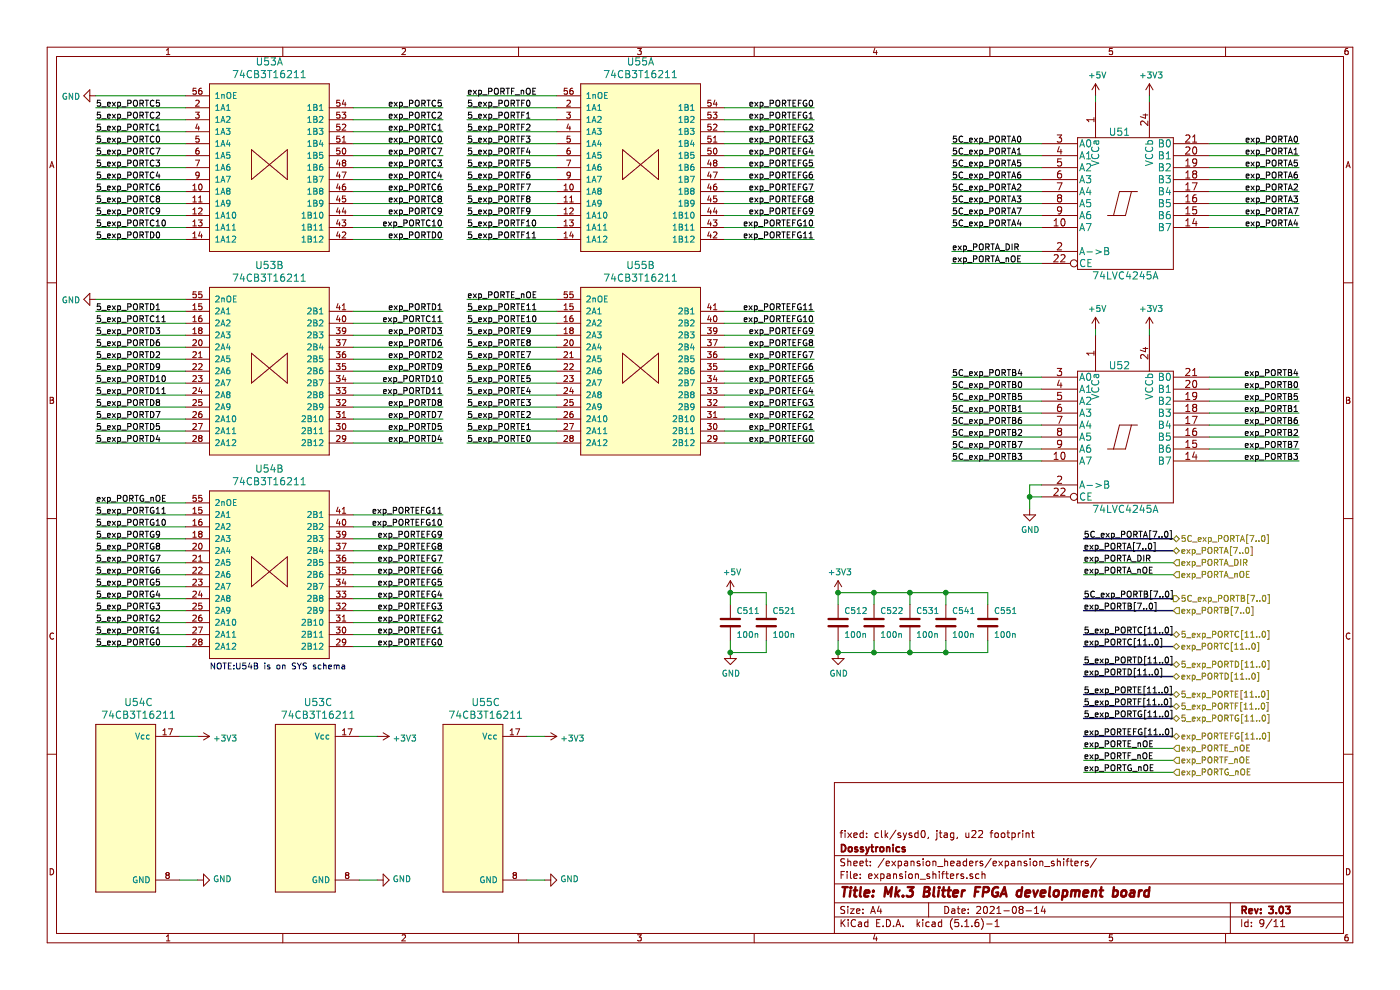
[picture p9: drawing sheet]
EESchema Schematic File Version 4
EELAYER 30 0
EELAYER END
$Descr A4 11693 8268
encoding utf-8
Sheet 9 11
Title "Mk.3 Blitter FPGA development board"
Date "2021-08-14"
Rev "3.03"
Comp "Dossytronics"
Comment1 "fixed: clk/sysd0, jtag, u22 footprint"
Comment2 ""
Comment3 ""
Comment4 ""
$EndDescr
$Comp
L 74lvc4245:74LVC4245A U51
U 1 1
P 9400 1700
F 0 "U51" H 9350 2300 60  0000 C CNN
F 1 "74LVC4245A" H 9400 1100 60  0000 C CNN
F 2 "Housings_SSOP:TSSOP-24_4.4x7.8mm_Pitch0.65mm" H 9400 1700 60  0001 C CNN
F 3 "" H 9400 1700 60  0000 C CNN
	1    9400 1700
	1    0    0    -1  
$EndComp
Wire Wire Line
	7950 1200 8700 1200
Wire Wire Line
	7950 1300 8700 1300
Wire Wire Line
	7950 1600 8700 1600
Wire Wire Line
	7950 1700 8700 1700
Wire Wire Line
	7950 1900 8700 1900
Wire Wire Line
	7950 1400 8700 1400
Wire Wire Line
	7950 1500 8700 1500
Wire Wire Line
	7950 1800 8700 1800
Text Label 7950 1200 0    50   ~ 0
5C_exp_PORTA0
Text Label 7950 1300 0    50   ~ 0
5C_exp_PORTA1
Text Label 7950 1600 0    50   ~ 0
5C_exp_PORTA2
Text Label 7950 1700 0    50   ~ 0
5C_exp_PORTA3
Text Label 7950 1900 0    50   ~ 0
5C_exp_PORTA4
Text Label 7950 1400 0    50   ~ 0
5C_exp_PORTA5
Text Label 7950 1500 0    50   ~ 0
5C_exp_PORTA6
Text Label 7950 1800 0    50   ~ 0
5C_exp_PORTA7
Wire Wire Line
	10850 1200 10100 1200
Wire Wire Line
	10850 1300 10100 1300
Wire Wire Line
	10850 1600 10100 1600
Wire Wire Line
	10850 1700 10100 1700
Wire Wire Line
	10850 1900 10100 1900
Wire Wire Line
	10850 1400 10100 1400
Wire Wire Line
	10850 1500 10100 1500
Wire Wire Line
	10850 1800 10100 1800
Text Label 10850 1200 2    50   ~ 0
exp_PORTA0
Text Label 10850 1300 2    50   ~ 0
exp_PORTA1
Text Label 10850 1600 2    50   ~ 0
exp_PORTA2
Text Label 10850 1700 2    50   ~ 0
exp_PORTA3
Text Label 10850 1900 2    50   ~ 0
exp_PORTA4
Text Label 10850 1400 2    50   ~ 0
exp_PORTA5
Text Label 10850 1500 2    50   ~ 0
exp_PORTA6
Text Label 10850 1800 2    50   ~ 0
exp_PORTA7
Wire Wire Line
	7950 2100 8700 2100
Wire Wire Line
	7950 2200 8700 2200
Text Label 7950 2100 0    50   ~ 0
exp_PORTA_DIR
Text Label 7950 2200 0    50   ~ 0
exp_PORTA_nOE
$Comp
L power:+5V #PWR0166
U 1 1
P 9150 800
F 0 "#PWR0166" H 9150 650 50  0001 C CNN
F 1 "+5V" H 9165 973 50  0000 C CNN
F 2 "" H 9150 800 50  0001 C CNN
F 3 "" H 9150 800 50  0001 C CNN
	1    9150 800 
	1    0    0    -1  
$EndComp
Wire Wire Line
	9150 850  9150 800 
Wire Wire Line
	9600 850  9600 800 
$Comp
L 74lvc4245:74LVC4245A U52
U 1 1
P 9400 3650
F 0 "U52" H 9350 4250 60  0000 C CNN
F 1 "74LVC4245A" H 9400 3050 60  0000 C CNN
F 2 "Housings_SSOP:TSSOP-24_4.4x7.8mm_Pitch0.65mm" H 9400 3650 60  0001 C CNN
F 3 "" H 9400 3650 60  0000 C CNN
	1    9400 3650
	1    0    0    -1  
$EndComp
Wire Wire Line
	7950 3250 8700 3250
Wire Wire Line
	7950 3450 8700 3450
Wire Wire Line
	7950 3650 8700 3650
Wire Wire Line
	7950 3850 8700 3850
Wire Wire Line
	7950 3150 8700 3150
Wire Wire Line
	7950 3350 8700 3350
Wire Wire Line
	7950 3550 8700 3550
Wire Wire Line
	7950 3750 8700 3750
Text Label 7950 3250 0    50   ~ 0
5C_exp_PORTB0
Text Label 7950 3450 0    50   ~ 0
5C_exp_PORTB1
Text Label 7950 3650 0    50   ~ 0
5C_exp_PORTB2
Text Label 7950 3850 0    50   ~ 0
5C_exp_PORTB3
Text Label 7950 3150 0    50   ~ 0
5C_exp_PORTB4
Text Label 7950 3350 0    50   ~ 0
5C_exp_PORTB5
Text Label 7950 3550 0    50   ~ 0
5C_exp_PORTB6
Text Label 7950 3750 0    50   ~ 0
5C_exp_PORTB7
Wire Wire Line
	10850 3250 10100 3250
Wire Wire Line
	10850 3450 10100 3450
Wire Wire Line
	10850 3650 10100 3650
Wire Wire Line
	10850 3850 10100 3850
Wire Wire Line
	10850 3150 10100 3150
Wire Wire Line
	10850 3350 10100 3350
Wire Wire Line
	10850 3550 10100 3550
Wire Wire Line
	10850 3750 10100 3750
Text Label 10850 3250 2    50   ~ 0
exp_PORTB0
Text Label 10850 3450 2    50   ~ 0
exp_PORTB1
Text Label 10850 3650 2    50   ~ 0
exp_PORTB2
Text Label 10850 3850 2    50   ~ 0
exp_PORTB3
Text Label 10850 3150 2    50   ~ 0
exp_PORTB4
Text Label 10850 3350 2    50   ~ 0
exp_PORTB5
Text Label 10850 3550 2    50   ~ 0
exp_PORTB6
Text Label 10850 3750 2    50   ~ 0
exp_PORTB7
$Comp
L power:+5V #PWR0168
U 1 1
P 9150 2750
F 0 "#PWR0168" H 9150 2600 50  0001 C CNN
F 1 "+5V" H 9165 2923 50  0000 C CNN
F 2 "" H 9150 2750 50  0001 C CNN
F 3 "" H 9150 2750 50  0001 C CNN
	1    9150 2750
	1    0    0    -1  
$EndComp
Wire Wire Line
	9150 2800 9150 2750
Wire Wire Line
	9600 2800 9600 2750
$Comp
L 74cb3t16211:74CB3T16211 U53
U 1 1
P 2250 2400
F 0 "U53" H 2250 4287 60  0000 C CNN
F 1 "74CB3T16211" H 2250 4181 60  0000 C CNN
F 2 "Housings_SSOP:TSSOP-56_6.1x14mm_Pitch0.5mm" H 2250 2400 60  0001 C CNN
F 3 "" H 2250 2400 60  0001 C CNN
	1    2250 2400
	1    0    0    -1  
$EndComp
$Comp
L 74cb3t16211:74CB3T16211 U53
U 2 1
P 2250 4100
F 0 "U53" H 2250 5987 60  0000 C CNN
F 1 "74CB3T16211" H 2250 5881 60  0000 C CNN
F 2 "Housings_SSOP:TSSOP-56_6.1x14mm_Pitch0.5mm" H 2250 4100 60  0001 C CNN
F 3 "" H 2250 4100 60  0001 C CNN
	2    2250 4100
	1    0    0    -1  
$EndComp
$Comp
L 74cb3t16211:74CB3T16211 U53
U 3 1
P 2550 7750
F 0 "U53" H 2442 9637 60  0000 C CNN
F 1 "74CB3T16211" H 2442 9531 60  0000 C CNN
F 2 "Housings_SSOP:TSSOP-56_6.1x14mm_Pitch0.5mm" H 2550 7750 60  0001 C CNN
F 3 "" H 2550 7750 60  0001 C CNN
	3    2550 7750
	-1   0    0    -1  
$EndComp
$Comp
L 74cb3t16211:74CB3T16211 U54
U 2 1
P 2250 5800
F 0 "U54" H 2250 7687 60  0000 C CNN
F 1 "74CB3T16211" H 2250 7581 60  0000 C CNN
F 2 "Housings_SSOP:TSSOP-56_6.1x14mm_Pitch0.5mm" H 2250 5800 60  0001 C CNN
F 3 "" H 2250 5800 60  0001 C CNN
	2    2250 5800
	1    0    0    -1  
$EndComp
$Comp
L 74cb3t16211:74CB3T16211 U54
U 3 1
P 1050 7750
F 0 "U54" H 942 9637 60  0000 C CNN
F 1 "74CB3T16211" H 942 9531 60  0000 C CNN
F 2 "Housings_SSOP:TSSOP-56_6.1x14mm_Pitch0.5mm" H 1050 7750 60  0001 C CNN
F 3 "" H 1050 7750 60  0001 C CNN
	3    1050 7750
	-1   0    0    -1  
$EndComp
Wire Wire Line
	800  900  1550 900 
Wire Wire Line
	800  1000 1550 1000
Wire Wire Line
	800  1100 1550 1100
Wire Wire Line
	800  1200 1550 1200
Wire Wire Line
	800  1300 1550 1300
Wire Wire Line
	800  1400 1550 1400
Wire Wire Line
	800  1500 1550 1500
Wire Wire Line
	800  1600 1550 1600
Text Label 800  1200 0    50   ~ 0
5_exp_PORTC0
Text Label 800  1100 0    50   ~ 0
5_exp_PORTC1
Text Label 800  1000 0    50   ~ 0
5_exp_PORTC2
Text Label 800  1400 0    50   ~ 0
5_exp_PORTC3
Text Label 800  1500 0    50   ~ 0
5_exp_PORTC4
Text Label 800  900  0    50   ~ 0
5_exp_PORTC5
Text Label 800  1600 0    50   ~ 0
5_exp_PORTC6
Text Label 800  1300 0    50   ~ 0
5_exp_PORTC7
Wire Wire Line
	800  1700 1550 1700
Wire Wire Line
	800  1800 1550 1800
Wire Wire Line
	800  1900 1550 1900
Wire Wire Line
	800  2000 1550 2000
Text Label 800  1700 0    50   ~ 0
5_exp_PORTC8
Text Label 800  1800 0    50   ~ 0
5_exp_PORTC9
Text Label 800  1900 0    50   ~ 0
5_exp_PORTC10
Text Label 800  2700 0    50   ~ 0
5_exp_PORTC11
Wire Wire Line
	800  800  1550 800 
Wire Wire Line
	3700 900  2950 900 
Wire Wire Line
	3700 1000 2950 1000
Wire Wire Line
	3700 1100 2950 1100
Wire Wire Line
	3700 1200 2950 1200
Wire Wire Line
	3700 1300 2950 1300
Wire Wire Line
	3700 1400 2950 1400
Wire Wire Line
	3700 1500 2950 1500
Wire Wire Line
	3700 1600 2950 1600
Text Label 3700 1200 2    50   ~ 0
exp_PORTC0
Text Label 3700 1100 2    50   ~ 0
exp_PORTC1
Text Label 3700 1000 2    50   ~ 0
exp_PORTC2
Text Label 3700 1400 2    50   ~ 0
exp_PORTC3
Text Label 3700 1500 2    50   ~ 0
exp_PORTC4
Text Label 3700 900  2    50   ~ 0
exp_PORTC5
Text Label 3700 1600 2    50   ~ 0
exp_PORTC6
Text Label 3700 1300 2    50   ~ 0
exp_PORTC7
Wire Wire Line
	3700 1700 2950 1700
Wire Wire Line
	3700 1800 2950 1800
Wire Wire Line
	3700 1900 2950 1900
Wire Wire Line
	3700 2000 2950 2000
Text Label 3700 1700 2    50   ~ 0
exp_PORTC8
Text Label 3700 1800 2    50   ~ 0
exp_PORTC9
Text Label 3700 1900 2    50   ~ 0
exp_PORTC10
Text Label 3700 2700 2    50   ~ 0
exp_PORTC11
Wire Wire Line
	800  2600 1550 2600
Wire Wire Line
	800  2700 1550 2700
Wire Wire Line
	800  2800 1550 2800
Wire Wire Line
	800  2900 1550 2900
Wire Wire Line
	800  3700 1550 3700
Wire Wire Line
	800  3600 1550 3600
Wire Wire Line
	800  3000 1550 3000
Wire Wire Line
	800  3500 1550 3500
Text Label 800  2000 0    50   ~ 0
5_exp_PORTD0
Text Label 800  2600 0    50   ~ 0
5_exp_PORTD1
Text Label 800  3000 0    50   ~ 0
5_exp_PORTD2
Text Label 800  2800 0    50   ~ 0
5_exp_PORTD3
Text Label 800  3700 0    50   ~ 0
5_exp_PORTD4
Text Label 800  3600 0    50   ~ 0
5_exp_PORTD5
Text Label 800  2900 0    50   ~ 0
5_exp_PORTD6
Text Label 800  3500 0    50   ~ 0
5_exp_PORTD7
Wire Wire Line
	800  3400 1550 3400
Wire Wire Line
	800  3100 1550 3100
Wire Wire Line
	800  3200 1550 3200
Wire Wire Line
	800  3300 1550 3300
Text Label 800  3400 0    50   ~ 0
5_exp_PORTD8
Text Label 800  3100 0    50   ~ 0
5_exp_PORTD9
Text Label 800  3200 0    50   ~ 0
5_exp_PORTD10
Text Label 800  3300 0    50   ~ 0
5_exp_PORTD11
Wire Wire Line
	800  2500 1550 2500
Wire Wire Line
	3900 3700 4650 3700
Wire Wire Line
	3900 3600 4650 3600
Wire Wire Line
	3900 3500 4650 3500
Wire Wire Line
	3900 3400 4650 3400
Wire Wire Line
	3900 3300 4650 3300
Wire Wire Line
	3900 3200 4650 3200
Wire Wire Line
	3900 3100 4650 3100
Wire Wire Line
	3900 3000 4650 3000
Text Label 3900 3700 0    50   ~ 0
5_exp_PORTE0
Text Label 3900 3600 0    50   ~ 0
5_exp_PORTE1
Text Label 3900 3500 0    50   ~ 0
5_exp_PORTE2
Text Label 3900 3400 0    50   ~ 0
5_exp_PORTE3
Text Label 3900 3300 0    50   ~ 0
5_exp_PORTE4
Text Label 3900 3200 0    50   ~ 0
5_exp_PORTE5
Text Label 3900 3100 0    50   ~ 0
5_exp_PORTE6
Text Label 3900 3000 0    50   ~ 0
5_exp_PORTE7
Wire Wire Line
	3900 2900 4650 2900
Wire Wire Line
	3900 2800 4650 2800
Wire Wire Line
	3900 2700 4650 2700
Wire Wire Line
	3900 2600 4650 2600
Text Label 3900 2900 0    50   ~ 0
5_exp_PORTE8
Text Label 3900 2800 0    50   ~ 0
5_exp_PORTE9
Text Label 3900 2700 0    50   ~ 0
5_exp_PORTE10
Text Label 3900 2600 0    50   ~ 0
5_exp_PORTE11
Wire Wire Line
	3900 2500 4650 2500
Text Label 3900 2500 0    50   ~ 0
exp_PORTE_nOE
Wire Wire Line
	3700 2600 2950 2600
Wire Wire Line
	3700 2700 2950 2700
Wire Wire Line
	3700 2800 2950 2800
Wire Wire Line
	3700 2900 2950 2900
Wire Wire Line
	3700 3700 2950 3700
Wire Wire Line
	3700 3600 2950 3600
Wire Wire Line
	3700 3000 2950 3000
Wire Wire Line
	3700 3500 2950 3500
Text Label 3700 2000 2    50   ~ 0
exp_PORTD0
Text Label 3700 2600 2    50   ~ 0
exp_PORTD1
Text Label 3700 3000 2    50   ~ 0
exp_PORTD2
Text Label 3700 2800 2    50   ~ 0
exp_PORTD3
Text Label 3700 3600 2    50   ~ 0
exp_PORTD5
Text Label 3700 2900 2    50   ~ 0
exp_PORTD6
Text Label 3700 3500 2    50   ~ 0
exp_PORTD7
Wire Wire Line
	3700 3400 2950 3400
Wire Wire Line
	3700 3100 2950 3100
Wire Wire Line
	3700 3200 2950 3200
Wire Wire Line
	3700 3300 2950 3300
Text Label 3700 3400 2    50   ~ 0
exp_PORTD8
Text Label 3700 3100 2    50   ~ 0
exp_PORTD9
Text Label 3700 3200 2    50   ~ 0
exp_PORTD10
Text Label 3700 3300 2    50   ~ 0
exp_PORTD11
Wire Wire Line
	3700 5400 2950 5400
Wire Wire Line
	3700 5300 2950 5300
Wire Wire Line
	3700 5200 2950 5200
Wire Wire Line
	3700 5100 2950 5100
Wire Wire Line
	3700 5000 2950 5000
Wire Wire Line
	3700 4900 2950 4900
Wire Wire Line
	3700 4800 2950 4800
Wire Wire Line
	3700 4700 2950 4700
Text Label 3700 5400 2    50   ~ 0
exp_PORTEFG0
Text Label 3700 5300 2    50   ~ 0
exp_PORTEFG1
Text Label 3700 5200 2    50   ~ 0
exp_PORTEFG2
Text Label 3700 5100 2    50   ~ 0
exp_PORTEFG3
Text Label 3700 5000 2    50   ~ 0
exp_PORTEFG4
Text Label 3700 4900 2    50   ~ 0
exp_PORTEFG5
Text Label 3700 4800 2    50   ~ 0
exp_PORTEFG6
Text Label 3700 4700 2    50   ~ 0
exp_PORTEFG7
Wire Wire Line
	3700 4600 2950 4600
Wire Wire Line
	3700 4500 2950 4500
Wire Wire Line
	3700 4400 2950 4400
Wire Wire Line
	3700 4300 2950 4300
Text Label 3700 4600 2    50   ~ 0
exp_PORTEFG8
Text Label 3700 4500 2    50   ~ 0
exp_PORTEFG9
Text Label 3700 4400 2    50   ~ 0
exp_PORTEFG10
Text Label 3700 4300 2    50   ~ 0
exp_PORTEFG11
Wire Wire Line
	3000 6150 3150 6150
Wire Wire Line
	1500 6150 1650 6150
$Comp
L power:GND #PWR0172
U 1 1
P 3150 7350
F 0 "#PWR0172" H 3150 7100 50  0001 C CNN
F 1 "GND" V 3155 7222 50  0000 R CNN
F 2 "" H 3150 7350 50  0001 C CNN
F 3 "" H 3150 7350 50  0001 C CNN
	1    3150 7350
	0    -1   -1   0   
$EndComp
$Comp
L power:GND #PWR0173
U 1 1
P 1650 7350
F 0 "#PWR0173" H 1650 7100 50  0001 C CNN
F 1 "GND" V 1655 7222 50  0000 R CNN
F 2 "" H 1650 7350 50  0001 C CNN
F 3 "" H 1650 7350 50  0001 C CNN
	1    1650 7350
	0    -1   -1   0   
$EndComp
Wire Wire Line
	3000 7350 3150 7350
Wire Wire Line
	1650 7350 1500 7350
$Comp
L power:+3V3 #PWR?
U 1 1
P 7000 4950
AR Path="/606C1F6E" Ref="#PWR?"  Part="1" 
AR Path="/604AA0DD/606C1F6E" Ref="#PWR?"  Part="1" 
AR Path="/6045FF62/6062A0BF/606C1F6E" Ref="#PWR0174"  Part="1" 
F 0 "#PWR0174" H 7000 4800 50  0001 C CNN
F 1 "+3V3" H 7015 5123 50  0000 C CNN
F 2 "" H 7000 4950 50  0001 C CNN
F 3 "" H 7000 4950 50  0001 C CNN
	1    7000 4950
	1    0    0    -1  
$EndComp
$Comp
L Device:C C?
U 1 1
P 6100 5200
AR Path="/604AA0DD/606C1F74" Ref="C?"  Part="1" 
AR Path="/6045FF62/6062A0BF/606C1F74" Ref="C511"  Part="1" 
F 0 "C511" H 6150 5300 50  0000 L CNN
F 1 "100n" H 6150 5100 50  0000 L CNN
F 2 "Capacitors_SMD:C_0805" H 6138 5050 50  0001 C CNN
F 3 "~" H 6100 5200 50  0001 C CNN
	1    6100 5200
	1    0    0    -1  
$EndComp
$Comp
L Device:C C?
U 1 1
P 6400 5200
AR Path="/604AA0DD/606C1F7A" Ref="C?"  Part="1" 
AR Path="/6045FF62/6062A0BF/606C1F7A" Ref="C521"  Part="1" 
F 0 "C521" H 6450 5300 50  0000 L CNN
F 1 "100n" H 6450 5100 50  0000 L CNN
F 2 "Capacitors_SMD:C_0805" H 6438 5050 50  0001 C CNN
F 3 "~" H 6400 5200 50  0001 C CNN
	1    6400 5200
	1    0    0    -1  
$EndComp
$Comp
L Device:C C?
U 1 1
P 7000 5200
AR Path="/604AA0DD/606C1F8C" Ref="C?"  Part="1" 
AR Path="/6045FF62/6062A0BF/606C1F8C" Ref="C512"  Part="1" 
F 0 "C512" H 7050 5300 50  0000 L CNN
F 1 "100n" H 7050 5100 50  0000 L CNN
F 2 "Capacitors_SMD:C_0805" H 7038 5050 50  0001 C CNN
F 3 "~" H 7000 5200 50  0001 C CNN
	1    7000 5200
	1    0    0    -1  
$EndComp
$Comp
L Device:C C?
U 1 1
P 7300 5200
AR Path="/604AA0DD/606C1F92" Ref="C?"  Part="1" 
AR Path="/6045FF62/6062A0BF/606C1F92" Ref="C522"  Part="1" 
F 0 "C522" H 7350 5300 50  0000 L CNN
F 1 "100n" H 7350 5100 50  0000 L CNN
F 2 "Capacitors_SMD:C_0805" H 7338 5050 50  0001 C CNN
F 3 "~" H 7300 5200 50  0001 C CNN
	1    7300 5200
	1    0    0    -1  
$EndComp
$Comp
L Device:C C?
U 1 1
P 7600 5200
AR Path="/604AA0DD/606C1F98" Ref="C?"  Part="1" 
AR Path="/6045FF62/6062A0BF/606C1F98" Ref="C531"  Part="1" 
F 0 "C531" H 7650 5300 50  0000 L CNN
F 1 "100n" H 7650 5100 50  0000 L CNN
F 2 "Capacitors_SMD:C_0805" H 7638 5050 50  0001 C CNN
F 3 "~" H 7600 5200 50  0001 C CNN
	1    7600 5200
	1    0    0    -1  
$EndComp
$Comp
L Device:C C?
U 1 1
P 7900 5200
AR Path="/604AA0DD/606C1F9E" Ref="C?"  Part="1" 
AR Path="/6045FF62/6062A0BF/606C1F9E" Ref="C541"  Part="1" 
F 0 "C541" H 7950 5300 50  0000 L CNN
F 1 "100n" H 7950 5100 50  0000 L CNN
F 2 "Capacitors_SMD:C_0805" H 7938 5050 50  0001 C CNN
F 3 "~" H 7900 5200 50  0001 C CNN
	1    7900 5200
	1    0    0    -1  
$EndComp
Wire Wire Line
	6100 4950 6100 5050
Wire Wire Line
	6400 5050 6400 4950
Wire Wire Line
	6400 4950 6100 4950
$Comp
L power:GND #PWR?
U 1 1
P 6100 5450
AR Path="/604AA0DD/606C1FAD" Ref="#PWR?"  Part="1" 
AR Path="/6045FF62/6062A0BF/606C1FAD" Ref="#PWR0175"  Part="1" 
F 0 "#PWR0175" H 6100 5200 50  0001 C CNN
F 1 "GND" H 6105 5277 50  0000 C CNN
F 2 "" H 6100 5450 50  0001 C CNN
F 3 "" H 6100 5450 50  0001 C CNN
	1    6100 5450
	1    0    0    -1  
$EndComp
Wire Wire Line
	6100 5450 6400 5450
Wire Wire Line
	6400 5350 6400 5450
Wire Wire Line
	6100 5350 6100 5450
$Comp
L power:GND #PWR?
U 1 1
P 7000 5450
AR Path="/604AA0DD/606C1FBC" Ref="#PWR?"  Part="1" 
AR Path="/6045FF62/6062A0BF/606C1FBC" Ref="#PWR0176"  Part="1" 
F 0 "#PWR0176" H 7000 5200 50  0001 C CNN
F 1 "GND" H 7005 5277 50  0000 C CNN
F 2 "" H 7000 5450 50  0001 C CNN
F 3 "" H 7000 5450 50  0001 C CNN
	1    7000 5450
	1    0    0    -1  
$EndComp
Wire Wire Line
	7000 5450 7300 5450
Wire Wire Line
	7900 5450 7900 5350
Wire Wire Line
	7600 5350 7600 5450
Connection ~ 7600 5450
Wire Wire Line
	7600 5450 7900 5450
Wire Wire Line
	7300 5350 7300 5450
Connection ~ 7300 5450
Wire Wire Line
	7300 5450 7600 5450
Wire Wire Line
	7000 5350 7000 5450
Wire Wire Line
	7900 5050 7900 4950
Wire Wire Line
	7900 4950 7600 4950
Wire Wire Line
	7000 4950 7000 5050
Wire Wire Line
	7300 5050 7300 4950
Connection ~ 7300 4950
Wire Wire Line
	7300 4950 7000 4950
Wire Wire Line
	7600 5050 7600 4950
Connection ~ 7600 4950
Wire Wire Line
	7600 4950 7300 4950
$Comp
L power:+5V #PWR?
U 1 1
P 6100 4950
AR Path="/604AA0DD/606C1FD4" Ref="#PWR?"  Part="1" 
AR Path="/6045FF62/6062A0BF/606C1FD4" Ref="#PWR0177"  Part="1" 
F 0 "#PWR0177" H 6100 4800 50  0001 C CNN
F 1 "+5V" H 6115 5123 50  0000 C CNN
F 2 "" H 6100 4950 50  0001 C CNN
F 3 "" H 6100 4950 50  0001 C CNN
	1    6100 4950
	1    0    0    -1  
$EndComp
Connection ~ 6100 4950
Connection ~ 6100 5450
Wire Bus Line
	9050 4600 9800 4600
Text Label 9050 4600 0    50   ~ 0
exp_PORTA[7..0]
Wire Wire Line
	9050 4700 9800 4700
Wire Wire Line
	9050 4800 9800 4800
Text Label 9050 4700 0    50   ~ 0
exp_PORTA_DIR
Text Label 9050 4800 0    50   ~ 0
exp_PORTA_nOE
Text HLabel 9800 4600 2    50   BiDi ~ 0
exp_PORTA[7..0]
Text HLabel 9800 4700 2    50   Input ~ 0
exp_PORTA_DIR
Text HLabel 9800 4800 2    50   Input ~ 0
exp_PORTA_nOE
Wire Bus Line
	9050 5100 9800 5100
Text Label 9050 5100 0    50   ~ 0
exp_PORTB[7..0]
Text HLabel 9800 5100 2    50   Input ~ 0
exp_PORTB[7..0]
Wire Bus Line
	9050 5400 9800 5400
Text Label 9050 5400 0    50   ~ 0
exp_PORTC[11..0]
Text HLabel 9800 5400 2    50   BiDi ~ 0
exp_PORTC[11..0]
Wire Bus Line
	9050 5650 9800 5650
Text Label 9050 5650 0    50   ~ 0
exp_PORTD[11..0]
Text HLabel 9800 5650 2    50   BiDi ~ 0
exp_PORTD[11..0]
Wire Bus Line
	9050 6150 9800 6150
Text Label 9050 6150 0    50   ~ 0
exp_PORTEFG[11..0]
Text HLabel 9800 6150 2    50   BiDi ~ 0
exp_PORTEFG[11..0]
Wire Bus Line
	9050 4500 9800 4500
Text Label 9050 4500 0    50   ~ 0
5C_exp_PORTA[7..0]
Text HLabel 9800 4500 2    50   BiDi ~ 0
5C_exp_PORTA[7..0]
Wire Bus Line
	9050 5000 9800 5000
Text Label 9050 5000 0    50   ~ 0
5C_exp_PORTB[7..0]
Text HLabel 9800 5000 2    50   Output ~ 0
5C_exp_PORTB[7..0]
Wire Bus Line
	9050 5300 9800 5300
Text Label 9050 5300 0    50   ~ 0
5_exp_PORTC[11..0]
Text HLabel 9800 5300 2    50   BiDi ~ 0
5_exp_PORTC[11..0]
Wire Bus Line
	9050 5550 9800 5550
Text Label 9050 5550 0    50   ~ 0
5_exp_PORTD[11..0]
Text HLabel 9800 5550 2    50   BiDi ~ 0
5_exp_PORTD[11..0]
Wire Bus Line
	9050 5800 9800 5800
Text Label 9050 5800 0    50   ~ 0
5_exp_PORTE[11..0]
Text HLabel 9800 5800 2    50   BiDi ~ 0
5_exp_PORTE[11..0]
$Comp
L power:+3V3 #PWR0158
U 1 1
P 9600 800
F 0 "#PWR0158" H 9600 650 50  0001 C CNN
F 1 "+3V3" H 9615 973 50  0000 C CNN
F 2 "" H 9600 800 50  0001 C CNN
F 3 "" H 9600 800 50  0001 C CNN
	1    9600 800 
	1    0    0    -1  
$EndComp
$Comp
L power:+3V3 #PWR0163
U 1 1
P 1650 6150
F 0 "#PWR0163" H 1650 6000 50  0001 C CNN
F 1 "+3V3" V 1665 6278 50  0000 L CNN
F 2 "" H 1650 6150 50  0001 C CNN
F 3 "" H 1650 6150 50  0001 C CNN
	1    1650 6150
	0    1    1    0   
$EndComp
$Comp
L power:+3V3 #PWR0164
U 1 1
P 3150 6150
F 0 "#PWR0164" H 3150 6000 50  0001 C CNN
F 1 "+3V3" V 3165 6278 50  0000 L CNN
F 2 "" H 3150 6150 50  0001 C CNN
F 3 "" H 3150 6150 50  0001 C CNN
	1    3150 6150
	0    1    1    0   
$EndComp
$Comp
L power:+3V3 #PWR0165
U 1 1
P 9600 2750
F 0 "#PWR0165" H 9600 2600 50  0001 C CNN
F 1 "+3V3" H 9615 2923 50  0000 C CNN
F 2 "" H 9600 2750 50  0001 C CNN
F 3 "" H 9600 2750 50  0001 C CNN
	1    9600 2750
	1    0    0    -1  
$EndComp
$Comp
L power:GND #PWR0171
U 1 1
P 8600 4250
F 0 "#PWR0171" H 8600 4000 50  0001 C CNN
F 1 "GND" H 8605 4077 50  0000 C CNN
F 2 "" H 8600 4250 50  0001 C CNN
F 3 "" H 8600 4250 50  0001 C CNN
	1    8600 4250
	1    0    0    -1  
$EndComp
Wire Wire Line
	8600 4250 8600 4150
Wire Wire Line
	8600 4150 8700 4150
Wire Wire Line
	8700 4050 8600 4050
Wire Wire Line
	8600 4050 8600 4150
Connection ~ 8600 4150
Connection ~ 7000 4950
Connection ~ 7000 5450
Wire Bus Line
	9050 5900 9800 5900
Text Label 9050 5900 0    50   ~ 0
5_exp_PORTF[11..0]
Text HLabel 9800 5900 2    50   BiDi ~ 0
5_exp_PORTF[11..0]
Wire Bus Line
	9050 6000 9800 6000
Text Label 9050 6000 0    50   ~ 0
5_exp_PORTG[11..0]
Text HLabel 9800 6000 2    50   BiDi ~ 0
5_exp_PORTG[11..0]
Text HLabel 9800 6250 2    50   Input ~ 0
exp_PORTE_nOE
Text HLabel 9800 6350 2    50   Input ~ 0
exp_PORTF_nOE
Text HLabel 9800 6450 2    50   Input ~ 0
exp_PORTG_nOE
Wire Wire Line
	9050 6250 9800 6250
Wire Wire Line
	9050 6350 9800 6350
Wire Wire Line
	9050 6450 9800 6450
Text Label 9050 6250 0    50   ~ 0
exp_PORTE_nOE
Text Label 9050 6350 0    50   ~ 0
exp_PORTF_nOE
Text Label 9050 6450 0    50   ~ 0
exp_PORTG_nOE
$Comp
L 74cb3t16211:74CB3T16211 U55
U 1 1
P 5350 2400
F 0 "U55" H 5350 4287 60  0000 C CNN
F 1 "74CB3T16211" H 5350 4181 60  0000 C CNN
F 2 "Housings_SSOP:TSSOP-56_6.1x14mm_Pitch0.5mm" H 5350 2400 60  0001 C CNN
F 3 "" H 5350 2400 60  0001 C CNN
	1    5350 2400
	1    0    0    -1  
$EndComp
$Comp
L 74cb3t16211:74CB3T16211 U55
U 2 1
P 5350 4100
F 0 "U55" H 5350 5987 60  0000 C CNN
F 1 "74CB3T16211" H 5350 5881 60  0000 C CNN
F 2 "Housings_SSOP:TSSOP-56_6.1x14mm_Pitch0.5mm" H 5350 4100 60  0001 C CNN
F 3 "" H 5350 4100 60  0001 C CNN
	2    5350 4100
	1    0    0    -1  
$EndComp
Wire Wire Line
	3900 900  4650 900 
Wire Wire Line
	3900 1000 4650 1000
Wire Wire Line
	3900 1100 4650 1100
Wire Wire Line
	3900 1200 4650 1200
Wire Wire Line
	3900 1300 4650 1300
Wire Wire Line
	3900 1400 4650 1400
Wire Wire Line
	3900 1500 4650 1500
Wire Wire Line
	3900 1600 4650 1600
Text Label 3900 900  0    50   ~ 0
5_exp_PORTF0
Text Label 3900 1000 0    50   ~ 0
5_exp_PORTF1
Text Label 3900 1100 0    50   ~ 0
5_exp_PORTF2
Text Label 3900 1200 0    50   ~ 0
5_exp_PORTF3
Text Label 3900 1300 0    50   ~ 0
5_exp_PORTF4
Text Label 3900 1400 0    50   ~ 0
5_exp_PORTF5
Text Label 3900 1500 0    50   ~ 0
5_exp_PORTF6
Text Label 3900 1600 0    50   ~ 0
5_exp_PORTF7
Wire Wire Line
	3900 1700 4650 1700
Wire Wire Line
	3900 1800 4650 1800
Wire Wire Line
	3900 1900 4650 1900
Wire Wire Line
	3900 2000 4650 2000
Text Label 3900 1700 0    50   ~ 0
5_exp_PORTF8
Text Label 3900 1800 0    50   ~ 0
5_exp_PORTF9
Text Label 3900 1900 0    50   ~ 0
5_exp_PORTF10
Text Label 3900 2000 0    50   ~ 0
5_exp_PORTF11
Wire Wire Line
	3900 800  4650 800 
Text Label 3900 800  0    50   ~ 0
exp_PORTF_nOE
Wire Wire Line
	800  5400 1550 5400
Wire Wire Line
	800  5300 1550 5300
Wire Wire Line
	800  5200 1550 5200
Wire Wire Line
	800  5100 1550 5100
Wire Wire Line
	800  5000 1550 5000
Wire Wire Line
	800  4900 1550 4900
Wire Wire Line
	800  4800 1550 4800
Wire Wire Line
	800  4700 1550 4700
Text Label 800  5400 0    50   ~ 0
5_exp_PORTG0
Text Label 800  5300 0    50   ~ 0
5_exp_PORTG1
Text Label 800  5200 0    50   ~ 0
5_exp_PORTG2
Text Label 800  5100 0    50   ~ 0
5_exp_PORTG3
Text Label 800  5000 0    50   ~ 0
5_exp_PORTG4
Text Label 800  4900 0    50   ~ 0
5_exp_PORTG5
Text Label 800  4800 0    50   ~ 0
5_exp_PORTG6
Text Label 800  4700 0    50   ~ 0
5_exp_PORTG7
Wire Wire Line
	800  4600 1550 4600
Wire Wire Line
	800  4500 1550 4500
Wire Wire Line
	800  4400 1550 4400
Wire Wire Line
	800  4300 1550 4300
Text Label 800  4600 0    50   ~ 0
5_exp_PORTG8
Text Label 800  4500 0    50   ~ 0
5_exp_PORTG9
Text Label 800  4400 0    50   ~ 0
5_exp_PORTG10
Text Label 800  4300 0    50   ~ 0
5_exp_PORTG11
Wire Wire Line
	800  4200 1550 4200
Text Label 800  4200 0    50   ~ 0
exp_PORTG_nOE
$Comp
L power:GND #PWR0179
U 1 1
P 800 800
F 0 "#PWR0179" H 800 550 50  0001 C CNN
F 1 "GND" V 805 672 50  0000 R CNN
F 2 "" H 800 800 50  0001 C CNN
F 3 "" H 800 800 50  0001 C CNN
	1    800  800 
	0    1    1    0   
$EndComp
$Comp
L power:GND #PWR0180
U 1 1
P 800 2500
F 0 "#PWR0180" H 800 2250 50  0001 C CNN
F 1 "GND" V 805 2372 50  0000 R CNN
F 2 "" H 800 2500 50  0001 C CNN
F 3 "" H 800 2500 50  0001 C CNN
	1    800  2500
	0    1    1    0   
$EndComp
Wire Wire Line
	6800 900  6050 900 
Wire Wire Line
	6800 1000 6050 1000
Wire Wire Line
	6800 1100 6050 1100
Wire Wire Line
	6800 1200 6050 1200
Wire Wire Line
	6800 1300 6050 1300
Wire Wire Line
	6800 1400 6050 1400
Wire Wire Line
	6800 1500 6050 1500
Wire Wire Line
	6800 1600 6050 1600
Text Label 6800 900  2    50   ~ 0
exp_PORTEFG0
Text Label 6800 1000 2    50   ~ 0
exp_PORTEFG1
Text Label 6800 1100 2    50   ~ 0
exp_PORTEFG2
Text Label 6800 1200 2    50   ~ 0
exp_PORTEFG3
Text Label 6800 1300 2    50   ~ 0
exp_PORTEFG4
Text Label 6800 1400 2    50   ~ 0
exp_PORTEFG5
Text Label 6800 1500 2    50   ~ 0
exp_PORTEFG6
Text Label 6800 1600 2    50   ~ 0
exp_PORTEFG7
Wire Wire Line
	6800 1700 6050 1700
Wire Wire Line
	6800 1800 6050 1800
Wire Wire Line
	6800 1900 6050 1900
Wire Wire Line
	6800 2000 6050 2000
Text Label 6800 1700 2    50   ~ 0
exp_PORTEFG8
Text Label 6800 1800 2    50   ~ 0
exp_PORTEFG9
Text Label 6800 1900 2    50   ~ 0
exp_PORTEFG10
Text Label 6800 2000 2    50   ~ 0
exp_PORTEFG11
Wire Wire Line
	6800 3700 6050 3700
Wire Wire Line
	6800 3600 6050 3600
Wire Wire Line
	6800 3500 6050 3500
Wire Wire Line
	6800 3400 6050 3400
Wire Wire Line
	6800 3300 6050 3300
Wire Wire Line
	6800 3200 6050 3200
Wire Wire Line
	6800 3100 6050 3100
Wire Wire Line
	6800 3000 6050 3000
Text Label 6800 3700 2    50   ~ 0
exp_PORTEFG0
Text Label 6800 3600 2    50   ~ 0
exp_PORTEFG1
Text Label 6800 3500 2    50   ~ 0
exp_PORTEFG2
Text Label 6800 3400 2    50   ~ 0
exp_PORTEFG3
Text Label 6800 3300 2    50   ~ 0
exp_PORTEFG4
Text Label 6800 3200 2    50   ~ 0
exp_PORTEFG5
Text Label 6800 3100 2    50   ~ 0
exp_PORTEFG6
Text Label 6800 3000 2    50   ~ 0
exp_PORTEFG7
Wire Wire Line
	6800 2900 6050 2900
Wire Wire Line
	6800 2800 6050 2800
Wire Wire Line
	6800 2700 6050 2700
Wire Wire Line
	6800 2600 6050 2600
Text Label 6800 2900 2    50   ~ 0
exp_PORTEFG8
Text Label 6800 2800 2    50   ~ 0
exp_PORTEFG9
Text Label 6800 2700 2    50   ~ 0
exp_PORTEFG10
Text Label 6800 2600 2    50   ~ 0
exp_PORTEFG11
$Comp
L 74cb3t16211:74CB3T16211 U55
U 3 1
P 3950 7750
F 0 "U55" H 3842 9637 60  0000 C CNN
F 1 "74CB3T16211" H 3842 9531 60  0000 C CNN
F 2 "Housings_SSOP:TSSOP-56_6.1x14mm_Pitch0.5mm" H 3950 7750 60  0001 C CNN
F 3 "" H 3950 7750 60  0001 C CNN
	3    3950 7750
	-1   0    0    -1  
$EndComp
Wire Wire Line
	4400 6150 4550 6150
$Comp
L power:GND #PWR0181
U 1 1
P 4550 7350
F 0 "#PWR0181" H 4550 7100 50  0001 C CNN
F 1 "GND" V 4555 7222 50  0000 R CNN
F 2 "" H 4550 7350 50  0001 C CNN
F 3 "" H 4550 7350 50  0001 C CNN
	1    4550 7350
	0    -1   -1   0   
$EndComp
Wire Wire Line
	4400 7350 4550 7350
$Comp
L power:+3V3 #PWR0182
U 1 1
P 4550 6150
F 0 "#PWR0182" H 4550 6000 50  0001 C CNN
F 1 "+3V3" V 4565 6278 50  0000 L CNN
F 2 "" H 4550 6150 50  0001 C CNN
F 3 "" H 4550 6150 50  0001 C CNN
	1    4550 6150
	0    1    1    0   
$EndComp
$Comp
L Device:C C?
U 1 1
P 8250 5200
AR Path="/604AA0DD/60746F1F" Ref="C?"  Part="1" 
AR Path="/6045FF62/6062A0BF/60746F1F" Ref="C551"  Part="1" 
F 0 "C551" H 8300 5300 50  0000 L CNN
F 1 "100n" H 8300 5100 50  0000 L CNN
F 2 "Capacitors_SMD:C_0805" H 8288 5050 50  0001 C CNN
F 3 "~" H 8250 5200 50  0001 C CNN
	1    8250 5200
	1    0    0    -1  
$EndComp
Wire Wire Line
	7900 5450 8250 5450
Wire Wire Line
	8250 5450 8250 5350
Connection ~ 7900 5450
Wire Wire Line
	8250 5050 8250 4950
Wire Wire Line
	8250 4950 7900 4950
Connection ~ 7900 4950
Text Notes 1750 5600 0    50   ~ 0
NOTE:U54B is on SYS schema
Text Label 3700 3700 2    50   ~ 0
exp_PORTD4
$EndSCHEMATC
